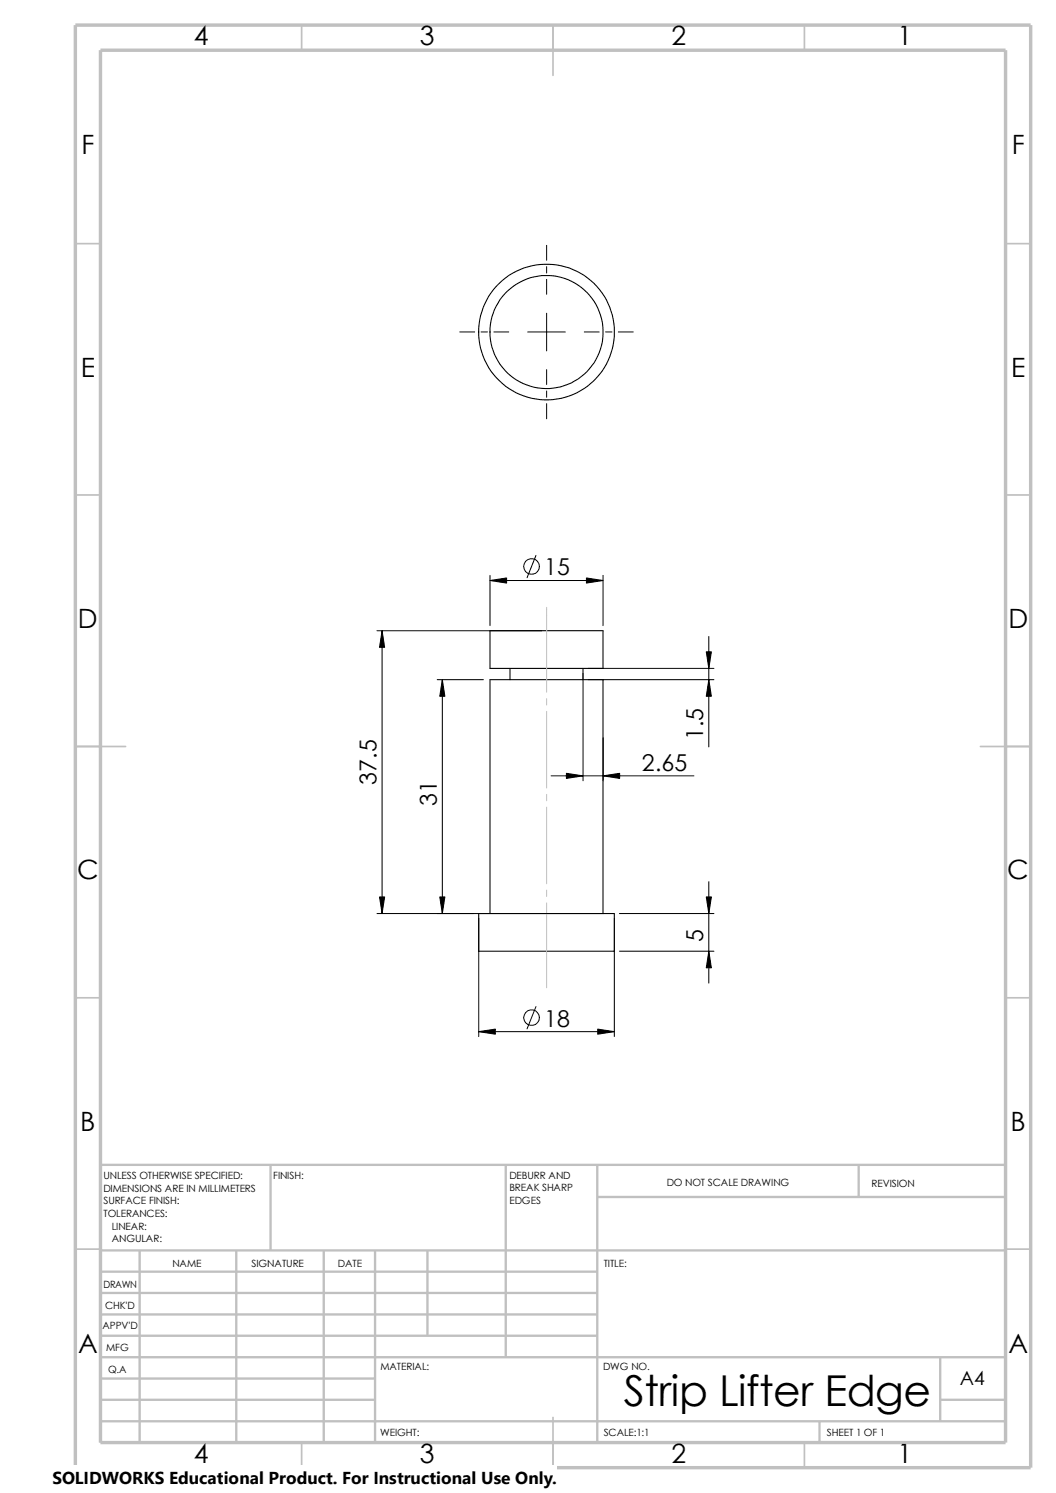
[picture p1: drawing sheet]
<svg xmlns="http://www.w3.org/2000/svg" width="210mm" height="297mm" viewBox="0 0 210 297" stroke-linecap="round" stroke-linejoin="round" font-family="sans-serif">
<g fill="none" stroke="#c0c0c0" stroke-width=".34">
<path d="M60 5v5M110 5v10M160 5v5M15 48.5h5M200 48.5h5M15 98.5h5M200 98.5h5M15 148.5h10M195 148.5h10M15 198.5h5M200 198.5h5M15 248.5h5"/>
<path d="M200 248.5h5M60 287v5M110 282v10M160 287v5"/>
</g>
<g fill="none" stroke="#c0c0c0" stroke-width=".47">
<path d="M53.8 231.7v17.1M100.6 231.7v38.3M118.8 231.7v55.3M118.8 238.1h81.2M170.8 231.7v6.4M200 231.7h-180v55.3M20 253h98.8M20 257.2h98.8M20 248.8h180M27.8 248.8v38.2M47 248.8v38.2M64.4 248.8v38.2"/>
<path d="M74.6 248.8v38.2M85 248.8v16.9M20 270h180M20 278.5h54.6M20 265.7h98.8M20 261.5h98.8M20 274.2h54.6M187 278.5h13M187 270v12.7M20 282.7h180M163 282.7v4.3"/>
</g>
<path d="M15 5h190v287h-190zM20 10h180v277h-180z" fill="none" stroke="#c0c0c0" stroke-width=".68" stroke-linecap="butt"/>
<g fill="none" stroke="#000" stroke-width=".21">
<path d="M97.5 125.5h22.4v7.5h-22.4zM101.4 133v2.2M116 133v2.2M95.2 181.7h27v7.5h-27zM97.5 181.7v-46.5h22.4v46.5"/>
<circle cx="108.7" cy="66" r="11.2"/>
<circle cx="108.7" cy="66" r="13.5"/>
</g>
<path d="M108.7 120.8v16.9M108.7 139v1.3M108.7 141.5v15.3M108.7 158v1.3M108.7 160.6v15.2M108.7 177.1v1.3M108.7 179.6v16.9" fill="none" stroke="#c0c0c0" stroke-width=".2"/>
<g fill="none" stroke="#000" stroke-width=".2">
<path d="M108.7 48.8v3M108.7 53v1.3M108.7 55.6v2.9M91.4 66h3M95.7 66h1.2M98.2 66h3M104.9 66h7.5M108.7 62.3v7.5M108.7 73.5v3M108.7 77.8v1.2M116.2 66h3M120.4 66h1.3"/>
<path d="M123 66h2.9M108.7 80.3v3M97.5 115.5h22.4M97.5 114.5v10M106.6 110.5l-1.8 4.4M119.9 114.5v10M75 125.5h32.7M76 125.5v56.2M87 135.2h9.1M88 135.2v46.5M116 134v21.3M117 133h25"/>
<path d="M117 135.2h25M141 126.6v22M109.6 154.3h28.4M119.9 146.8v8.5M141 175.4v20.2M75 181.7h45.1M95.2 182.7v23.5M122.2 182.7v23.5M123.2 181.7h18.8M123.2 189.2h18.8M95.2 205.2h27M106.6 200.2l-1.8 4.5"/>
<circle cx="105.7" cy="112.7" r="1.56"/>
<circle cx="105.7" cy="202.4" r="1.56"/>
</g>
<g fill="#000" stroke="#000" stroke-width=".2">
<path d="M97.5 115.5l3.3-.5v1zM116.6 115l3.3 .5-3.3 .5zM76 125.5l.5 3.3h-1zM88 135.2l.5 3.3h-1zM140.5 129.7h1l-.5 3.3zM141 135.2l.5 3.3h-1zM112.6 153.8l3.4 .5-3.4 .6zM119.9 154.3l3.3-.5v1.1zM75.5 178.4h1l-.5 3.3zM87.5 178.4h1l-.5 3.3zM141 189.2l.5 3.3h-1zM140.5 178.4h1l-.5 3.3z"/>
<path d="M95.2 205.2l3.3-.5v1zM118.9 204.7l3.3 .5-3.3 .5z"/>
</g>
<path d="M10.4 291.5h100.4v5.5h-100.4z" fill="#fff"/>
<text font-size="8.5" x="124" y="279.7">Strip Lifter Edge</text>
<g font-size="5.3">
<text x="38.5" y="9">4</text>
<text x="83.5" y="9">3</text>
<text x="133.5" y="9">2</text>
<text x="178.5" y="9">1</text>
<text x="16.2" y="30.7">F</text>
<text x="201.2" y="30.7">F</text>
<text x="16" y="75">E</text>
<text x="201.1" y="75">E</text>
<text x="15.5" y="125">D</text>
<text x="200.6" y="125">D</text>
<text x="15.3" y="175">C</text>
<text x="200.3" y="175">C</text>
<text x="16" y="225">B</text>
<text x="201" y="225">B</text>
<text x="15.5" y="269.2">A</text>
<text x="200.5" y="269.2">A</text>
<text x="38.5" y="291">4</text>
<text x="83.5" y="291">3</text>
<text x="133.5" y="291">2</text>
<text x="178.5" y="291">1</text>
</g>
<g font-size="4.6">
<text x="108.2" y="114.5">15</text>
<text x="139.9" y="147.3" transform="rotate(-90 139.9 147.3)">1.5</text>
<text x="127.6" y="153.4">2.65</text>
<text x="74.9" y="156.1" transform="rotate(-90 74.9 156.1)">37.5</text>
<text x="86.9" y="160.4" transform="rotate(-90 86.9 160.4)">31</text>
<text x="139.9" y="187.4" transform="rotate(-90 139.9 187.4)">5</text>
<text x="108.2" y="204.3">18</text>
</g>
<text font-size="3.9" x="190.9" y="275.5">A4</text>
<text font-size="3.4" x="10.4" y="295.2">SOLIDWORKS Educational Product. For Instructional Use Only.</text>
<g font-size="2">
<text x="20.6" y="234.6">UNLESS OTHERWISE SPECIFIED:</text>
<text x="20.6" y="237.1">DIMENSIONS ARE IN MILLIMETERS</text>
<text x="20.6" y="239.6">SURFACE FINISH:</text>
<text x="54.4" y="234.6">FINISH:</text>
<text x="101.3" y="239.5">EDGES</text>
<text x="101.3" y="234.5">DEBURR AND</text>
<text x="101.3" y="237">BREAK SHARP</text>
<text x="132.6" y="236">DO NOT SCALE DRAWING</text>
<text x="173.3" y="236.2">REVISION</text>
<text x="20.6" y="242.1">TOLERANCES:</text>
<text x="22.2" y="244.6">LINEAR:</text>
<text x="22.2" y="247.1">ANGULAR:</text>
<text x="50" y="252">SIGNATURE</text>
<text x="67.2" y="252">DATE</text>
<text x="120.1" y="252">TITLE:</text>
<text x="20.6" y="256.2">DRAWN</text>
<text x="34.3" y="252.1">NAME</text>
<text x="20.9" y="260.4">CHK'D</text>
<text x="20.4" y="264.5">APPV'D</text>
<text x="21.1" y="268.8">MFG</text>
<text x="21.5" y="273.1">Q.A</text>
<text x="75.6" y="272.5">MATERIAL:</text>
<text x="119.9" y="272.5">DWG NO.</text>
<text x="75.6" y="285.6">WEIGHT:</text>
<text x="120.1" y="285.6">SCALE:1:1</text>
<text x="164.5" y="285.6">SHEET 1 OF 1</text>
</g>
</svg>
